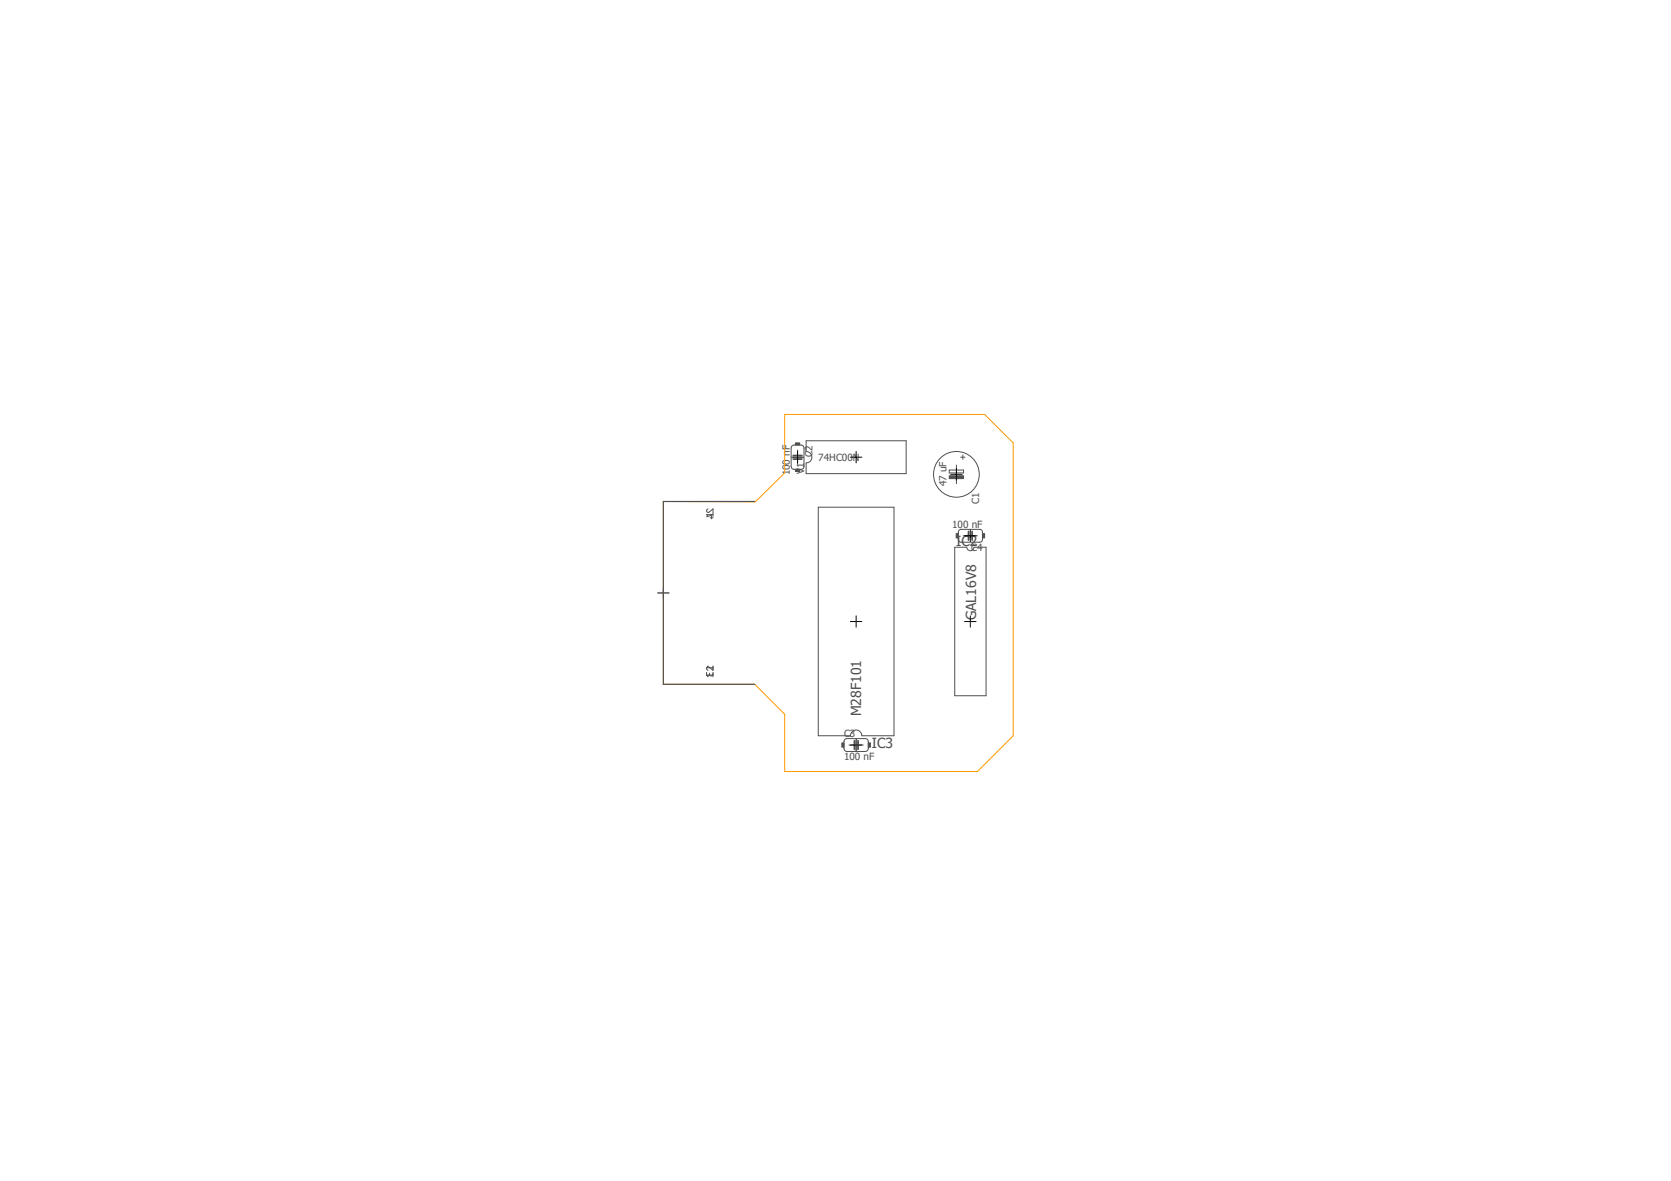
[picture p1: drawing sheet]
<svg xmlns="http://www.w3.org/2000/svg" width="297mm" height="210mm" viewBox="0 0 297 210" stroke-linecap="round" stroke-linejoin="round" font-family="sans-serif">
<g fill="none" stroke="#505050" stroke-width=".18">
<path d="M140.7 79.3l.4-.2h1.3l.4 .2 .1 3.6-.1 .3-.2 .2h-1.6l-.3-.3-.1-3.5zM141.8 80v1M143.3 78.3h17.8v5.9h-17.8v-1.9a1.02 1.02 0 0 0 1-1 1.02 1.02 0 0 0-1-1.1zM125.6 91.8l.9-.2v.6M125.9 90.4a.31 .31 0 0 0-.3 .5 .31 .31 0 0 0 .5 .1l.6-.6v.7M126.2 92h.5M126.7 91.1v.7M126.7 91.5h-1.1l.3 .3M141.8 81.6v.9M145.5 90.1h13.4v40.7h-5.7a1.02 1.02 0 0 0-1-1.1 1.02 1.02 0 0 0-1 1.1h-5.7zM168.7 83.5h2.6v.6h-2.6zM169.7 97.3h2.2a.63 .63 0 0 0 .6 .6 .63 .63 0 0 0 .6-.6h2.2v26.4h-5.6z"/>
<path d="M170 82.7v.8M170 84.9v1.1M170.4 94.3l.5-.2h3.4l.3 .2v.3v1.6l-.5 .2h-3.4l-.3-.2-.1-.3zM170.8 81.3h.7M171.2 80.9v.7M171.2 95.2h1M172.8 95.2h1M125.6 119.5v.5l.2 .1 .3-.1v-.4M125.9 118.4l-.3 .3h1.1M126.1 119.8l.2 .3h.3l.1-.3M126.7 118.4v.7l-.6-.5a.31 .31 0 0 0-.5 .1 .31 .31 0 0 0 .3 .4M126.7 119.5v.8"/>
<path d="M126.7 120h-1.1l.3 .3M150.2 131.4h3.9l.2 .4v1.4l-.2 .3-.3 .1-3.4-.1-.3-.2-.1-.2 .1-1.5zM150.9 132.4h1M152.5 132.4h1"/>
<circle cx="170" cy="84.3" r="4.1"/>
</g>
<path d="M141 81h1.5M141 81.6h1.5M172.2 94.5v1.5M172.8 94.5v1.5M151.9 131.7v1.5M152.5 131.7v1.5" fill="none" stroke="#505050" stroke-width=".32"/>
<g fill="#505050" stroke="#505050" stroke-width=".18">
<path d="M168.7 84.6h2.6v.5h-2.6z"/>
<path d="M141.4 83.4h.8v.4h-.8z"/>
<path d="M141.4 78.7h.8v.4h-.8z"/>
<path d="M154.3 132h.4v.8h-.4z"/>
<path d="M149.6 132h.4v.8h-.4z"/>
<path d="M170 94.8h.3v.8h-.3z"/>
<path d="M174.6 94.8h.4v.8h-.4z"/>
</g>
<g fill="none" stroke="#000" stroke-width=".18">
<path d="M140.8 81.3h2M141.8 80.2v2.1M151.2 81.3h2M152.2 80.2v2.1M169 84.3h2M170 83.3v2M171.5 95.2h2M172.5 94.2v2M116.9 105.4h2M117.9 104.4v2M151.2 110.5h2M152.2 109.5v2"/>
<path d="M171.5 110.5h2M172.5 109.5v2M151.2 132.4h2M152.2 131.4v2"/>
</g>
<path d="M117.9 89.1l16.4 .1 5.2-5.1v-10.4h35.5l5.1 5v52.1l-6.3 6.3h-34.3v-10.1l-5.3-5.4h-16.3z" fill="none" stroke="#f90" stroke-width=".18"/>
<path d="M134.2 89.1h-16.3v32.5h16.3" fill="none" stroke="#505050" stroke-width=".21"/>
<g font-size="2.5" fill="#505050">
<text x="170" y="97">IC2</text>
<text x="173.5" y="110.3" transform="rotate(-90 173.5 110.3)">GAL16V8</text>
<text x="153.1" y="127.3" transform="rotate(-90 153.1 127.3)">M28F101</text>
<text x="155" y="132.9">IC3</text>
</g>
<g font-size="1.8" fill="#505050">
<text x="144.4" y="81.1" transform="rotate(-90 144.4 81.1)">C2</text>
<text x="145.5" y="81.9">74HC00N</text>
<text x="140.4" y="84.5" transform="rotate(-90 140.4 84.5)">100 nF</text>
<text x="142.9" y="84.3" transform="rotate(-90 142.9 84.3)">V1</text>
<text x="168.2" y="86.5" transform="rotate(-90 168.2 86.5)">47 uF</text>
<text x="174.1" y="89.6" transform="rotate(-90 174.1 89.6)">C1</text>
<text x="169.3" y="93.8">100 nF</text>
<text x="172.6" y="97.9">C4</text>
<text x="150" y="131">C3</text>
<text x="150" y="135.1">100 nF</text>
</g>
</svg>
